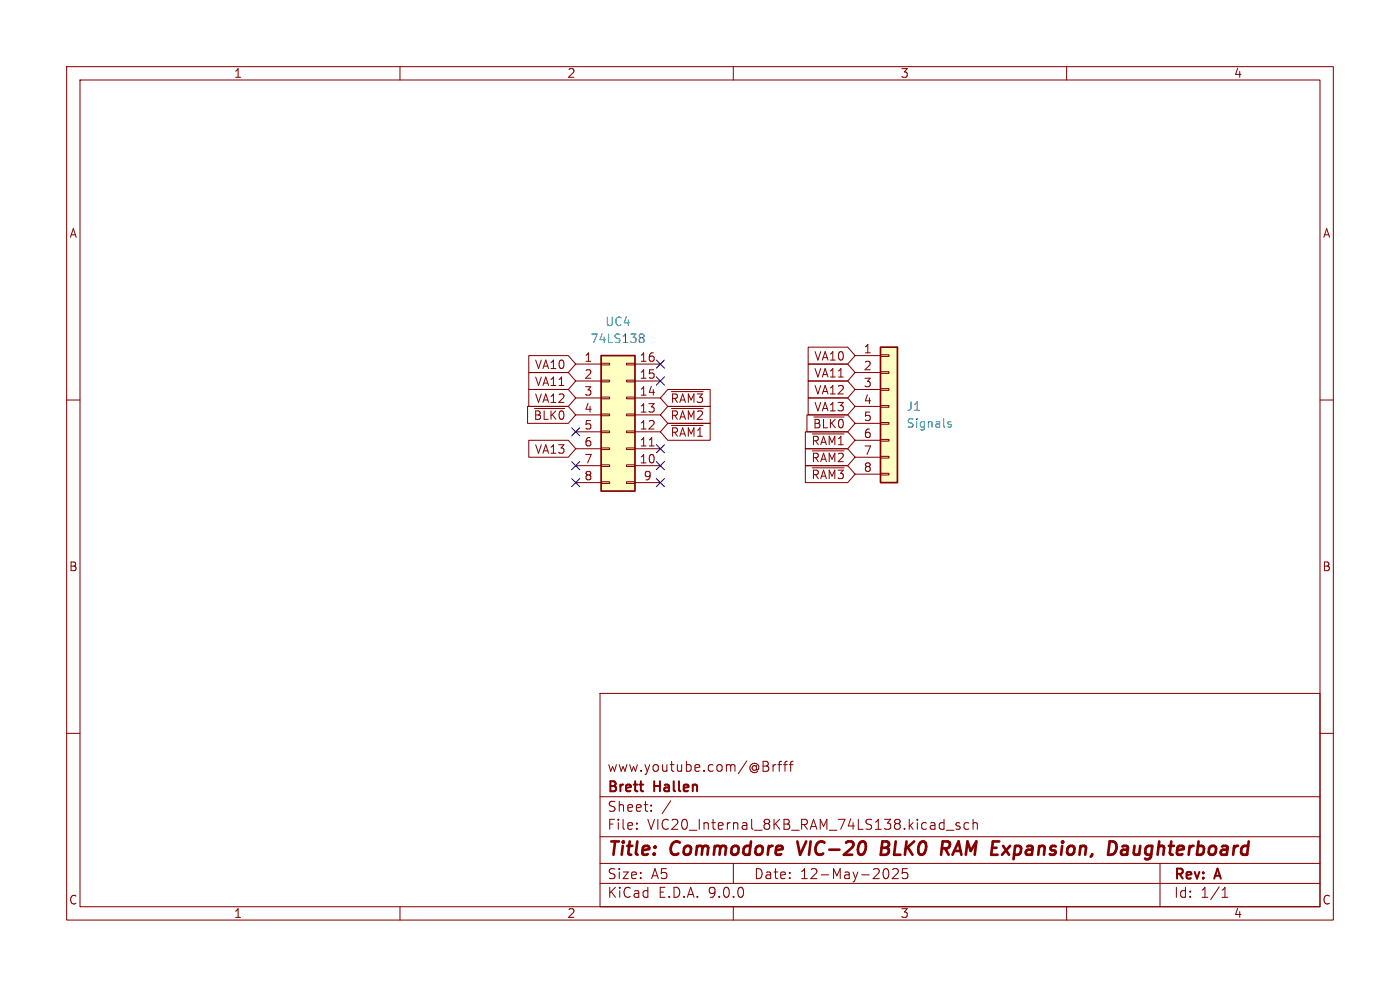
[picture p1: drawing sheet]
<svg xmlns="http://www.w3.org/2000/svg" width="297mm" height="210mm" viewBox="0 0 297 210" stroke-linecap="round" stroke-linejoin="round" font-family="sans-serif">
<g fill="none" stroke="#840000" stroke-width=".22">
<path d="M14.1 14.1h268.8v181.1h-268.8zM17 17h263v175.3h-263zM84.9 14.1v2.9M155.6 14.1v2.9M226.3 14.1v2.9M14.1 84.9h2.9M280 84.9h2.9M14.1 155.6h2.9M127.3 147.1h152.7v45.2h-152.7zM280 155.6h2.9M127.3 177.5h152.7M127.3 169h152.7"/>
<path d="M135.1 175.7v.2M135.1 174.6v.2M138.1 171.9v.2M138.1 170.8v.2M142.3 169.9l-1.8 2.7M163 162.7v.7M164 162.2v1.4M164.6 162.2l-.4 .1-.2 .3M165 162.2h.8M165.8 161.5l-.4 .1-.1 .2v1.8M166.2 162.2h.8M167 161.5l-.4 .1-.1 .2v1.8"/>
<path d="M167.4 162.2h.8M168.2 161.5l-.4 .1-.1 .2v1.8M200.8 176.1h1.6M203.6 174.6l-.5-.1-.3 .3 .1 .3 .7 .2v.5h-.8M205.5 174.6l-.6-.1-.4 .4v.6l.2 .3h.8M206.4 174.7a.53 .53 0 0 1 .9 .1v1.1M206.4 173.8v2.1M84.9 192.3v2.9M127.3 187.4h152.7M127.3 183.2h152.7M155.6 192.3v2.9M155.6 183.2v4.2"/>
<path d="M188 184.3a1.33 1.33 0 0 1 0 2.1M189.4 184.5l.3-.2 .7 .1a.58 .58 0 0 1 .1 .8l-1.2 1.2h1.3M192.5 184.3h-1l-.1 1 .3-.2 .7 .1 .2 .3-.1 .7-.3 .2h-.5l-.3-.2M226.3 192.3v2.9M246.1 183.2v9.1M259.3 190.3h1.2M259.3 188.8l.6-.6v2.1"/>
</g>
<path d="M169.1 178.5l.6 2.8M187 179.8h1M188 179.8l.4 .2M188.1 178.5h-.9l-.4 2.8 1.4-.1M188.3 179.7l-.3 .1M200.5 180l.8 1.3M201.1 178.5l.2 .1a.82 .82 0 0 1-.4 1.4M238.1 179.6l.3-.2 .8 .2 .1 .2-.2 1.5M239.3 180.1l-1 .1a.57 .57 0 0 0-.5 .5 .57 .57 0 0 0 .4 .6l.9-.1" fill="none" stroke="#840000" stroke-width=".57"/>
<path d="M127.5 75.4h7.2v28.8h-7.2z" fill="#ffffc2"/>
<path d="M127.5 75.4h7.2v28.8h-7.2z" fill="none" stroke="#840000" stroke-width=".36"/>
<g fill="none" stroke="#840000" stroke-width=".22">
<path d="M122.1 77.2h5.4M127.5 77.1h1.8v.3h-1.8zM132.9 77.1h1.8v.3h-1.8zM134.7 77.2h5.4M122.1 80.8h5.4M122.1 84.4h5.4M122.1 88h5.4M122.1 91.6h5.4M122.1 95.2h5.4M122.1 98.8h5.4M127.5 80.6h1.8v.4h-1.8zM127.5 84.2h1.8v.4h-1.8z"/>
<path d="M127.5 87.8h1.8v.4h-1.8zM127.5 91.4h1.8v.4h-1.8zM127.5 95h1.8v.4h-1.8zM127.5 98.6h1.8v.4h-1.8zM132.9 80.6h1.8v.4h-1.8zM132.9 84.2h1.8v.4h-1.8zM132.9 87.8h1.8v.4h-1.8zM132.9 91.4h1.8v.4h-1.8zM132.9 95h1.8v.4h-1.8zM132.9 98.6h1.8v.4h-1.8zM134.7 80.8h5.4M134.7 84.4h5.4"/>
<path d="M134.7 88h5.4M134.7 91.6h5.4M134.7 95.2h5.4M134.7 98.8h5.4M137.7 94.6h1.1M122.1 102.4h5.4M127.5 102.2h1.8v.4h-1.8zM132.9 102.2h1.8v.4h-1.8zM134.7 102.4h5.4"/>
</g>
<path d="M135.8 71.6h.1M135.8 71l.5-.1 .2 .1 .1 .3-.3 .3M135.9 71.6h.4M135.9 71.6l-.1 .1M136.3 71.6l.3 .4-.1 .5-.2 .2-.5-.1" fill="none" stroke="#008484" stroke-width=".22"/>
<path d="M186.8 73.6h3.6v28.8h-3.6z" fill="#ffffc2"/>
<path d="M186.8 73.6h3.6v28.8h-3.6z" fill="none" stroke="#840000" stroke-width=".36"/>
<g fill="none" stroke="#840000" stroke-width=".22">
<path d="M112.2 75.4h8.4l1.5 1.8-1.5 1.8h-8.4zM112.2 79h8.4l1.5 1.8-1.5 1.8h-8.4zM171.4 77.2h8.4l1.6 1.8-1.6 1.8h-8.4zM171.4 73.6h8.4l1.6 1.8-1.6 1.8h-8.4zM181.4 75.4h5.4M181.4 79h5.4M186.8 75.3h1.8v.3h-1.8zM186.8 78.8h1.8v.4h-1.8zM111.9 86.2h8.7l1.5 1.8-1.5 1.8h-8.7zM112.2 93.4h8.4l1.5 1.8-1.5 1.8h-8.4zM112.2 82.6h8.4l1.5 1.8-1.5 1.8h-8.4zM113.4 86.7h6.4"/>
<path d="M141.7 86.2h9v3.6h-9l-1.6-1.8zM141.7 89.8h9v3.6h-9l-1.6-1.8zM141.7 82.6h9v3.6h-9l-1.6-1.8zM142.4 86.7h6.8M142.4 90.3h6.8M142.4 83.1h6.8M170.8 98.8h9l1.6 1.8-1.6 1.8h-9zM170.8 91.6h9l1.6 1.8-1.6 1.8h-9zM170.8 95.2h9l1.6 1.8-1.6 1.8h-9zM171.2 88h8.6l1.6 1.8-1.6 1.8h-8.6zM171.4 84.4h8.4l1.6 1.8-1.6 1.8h-8.4zM171.4 80.8h8.4l1.6 1.8-1.6 1.8h-8.4z"/>
<path d="M172.3 99.2h6.8M172.3 92.1h6.8M172.3 95.6h6.8M172.7 88.5h6.4M181.4 82.6h5.4M181.4 86.2h5.4M181.4 89.8h5.4M181.4 93.4h5.4M181.4 97h5.4M186.8 82.4h1.8v.4h-1.8zM186.8 86h1.8v.4h-1.8zM186.8 89.6h1.8v.4h-1.8z"/>
<path d="M186.8 93.2h1.8v.4h-1.8zM186.8 96.8h1.8v.4h-1.8zM181.4 100.6h5.4M186.8 100.4h1.8v.4h-1.8z"/>
</g>
<path d="M201.1 89.9l.6 .2 .1 .3-.2 .2-.5-.1M201.1 89.5h.6" fill="none" stroke="#008484" stroke-width=".22"/>
<g fill="none" stroke="#000084" stroke-width=".22">
<path d="M139.2 76.4l1.8 1.7M139.2 80l1.8 1.7M141 76.4l-1.8 1.7M141 80l-1.8 1.7M121.3 90.7l1.7 1.8M121.3 97.9l1.7 1.7M123 90.7l-1.7 1.8M123 97.9l-1.7 1.7M139.2 97.9l1.8 1.7M139.2 94.3l1.8 1.8M141 97.9l-1.8 1.7M141 94.3l-1.8 1.8"/>
<path d="M121.3 101.5l1.7 1.7M123 101.5l-1.7 1.7M139.2 101.5l1.8 1.7M141 101.5l-1.8 1.7"/>
</g>
<g font-size="3.9" fill="#840000">
<text x="128.7" y="182.3">Title:</text>
<text x="142.4" y="182.3">Commodore</text>
<text x="170.4" y="182.3">VIC-20</text>
<text x="189.2" y="182.3">BLK0</text>
<text x="203.1" y="182.3">RAM Expansion,</text>
<text x="240.8" y="182.3">Daughterboard</text>
</g>
<g font-size="3" fill="#840000">
<text x="128.7" y="164">www.youtube.com/@Brfff</text>
<text x="128.7" y="172.5">Sheet:</text>
<text x="128.7" y="168.6">Brett</text>
<text x="138.8" y="168.6">Hallen</text>
<text x="128.7" y="176.3">File:</text>
<text x="137.3" y="176.3">VIC20_Internal_8KB_RAM_74LS138.kicad_sch</text>
<text x="128.7" y="190.8">KiCad</text>
<text x="128.7" y="186.8">Size:</text>
<text x="138.1" y="186.8">A5</text>
<text x="139.6" y="190.8">E.D.A.</text>
<text x="150.4" y="190.8">9.0.0</text>
<text x="159.8" y="186.8">Date:</text>
<text x="169.7" y="186.8">12-May-2025</text>
<text x="248.9" y="187.1">Rev:</text>
<text x="248.9" y="190.8">Id:</text>
<text x="254.7" y="190.8">1/1</text>
<text x="257.9" y="187.1">A</text>
</g>
<g font-size="2.6" fill="#840000">
<text x="49.5" y="16.8">1</text>
<text x="120.2" y="16.8">2</text>
<text x="190.9" y="16.8">3</text>
<text x="261.6" y="16.8">4</text>
<text x="14.6" y="50.7">A</text>
<text x="280.5" y="50.7">A</text>
<text x="14.5" y="121.5">B</text>
<text x="280.4" y="121.5">B</text>
<text x="14.5" y="192.2">C</text>
<text x="49.5" y="195">1</text>
<text x="120.2" y="195">2</text>
<text x="190.9" y="195">3</text>
<text x="261.6" y="195">4</text>
<text x="280.4" y="192.2">C</text>
</g>
<g font-size="2.5" fill="#008484">
<text x="128.3" y="69.5">UC4</text>
<text x="125.1" y="73.1">74LS138</text>
<text x="192.2" y="87.4">J1</text>
<text x="192.2" y="91">Signals</text>
</g>
<g font-size="2.5" fill="#840000">
<text x="123.8" y="76.9">1</text>
<text x="135.5" y="76.9">16</text>
<text x="172.6" y="76.8">VA10</text>
<text x="183.1" y="75.1">1</text>
<text x="113.3" y="78.6">VA10</text>
<text x="113.3" y="82.2">VA11</text>
<text x="123.8" y="80.5">2</text>
<text x="135.5" y="80.5">15</text>
<text x="172.6" y="80.4">VA11</text>
<text x="172.6" y="84">VA12</text>
<text x="183.1" y="78.7">2</text>
<text x="183.1" y="82.3">3</text>
<text x="113.1" y="89.4">~{BLK0}</text>
<text x="113.3" y="85.8">VA12</text>
<text x="123.8" y="84.1">3</text>
<text x="123.8" y="87.6">4</text>
<text x="135.5" y="84.1">14</text>
<text x="135.5" y="87.6">13</text>
<text x="142.1" y="89.4">~{RAM2}</text>
<text x="142.1" y="85.8">~{RAM3}</text>
<text x="172.6" y="87.6">VA13</text>
<text x="183.1" y="85.9">4</text>
<text x="183.1" y="89.4">5</text>
<text x="123.8" y="91.2">5</text>
<text x="123.8" y="94.8">6</text>
<text x="135.5" y="91.2">12</text>
<text x="135.5" y="94.8">11</text>
<text x="142.1" y="93">~{RAM1}</text>
<text x="172" y="94.7">~{RAM1}</text>
<text x="172.3" y="91.2">~{BLK0}</text>
<text x="183.1" y="93">6</text>
<text x="113.3" y="96.5">VA13</text>
<text x="123.8" y="98.4">7</text>
<text x="135.5" y="98.4">10</text>
<text x="172" y="101.9">~{RAM3}</text>
<text x="172" y="98.3">~{RAM2}</text>
<text x="183.1" y="96.6">7</text>
<text x="183.1" y="100.2">8</text>
<text x="123.8" y="102">8</text>
<text x="136.4" y="102">9</text>
</g>
</svg>
